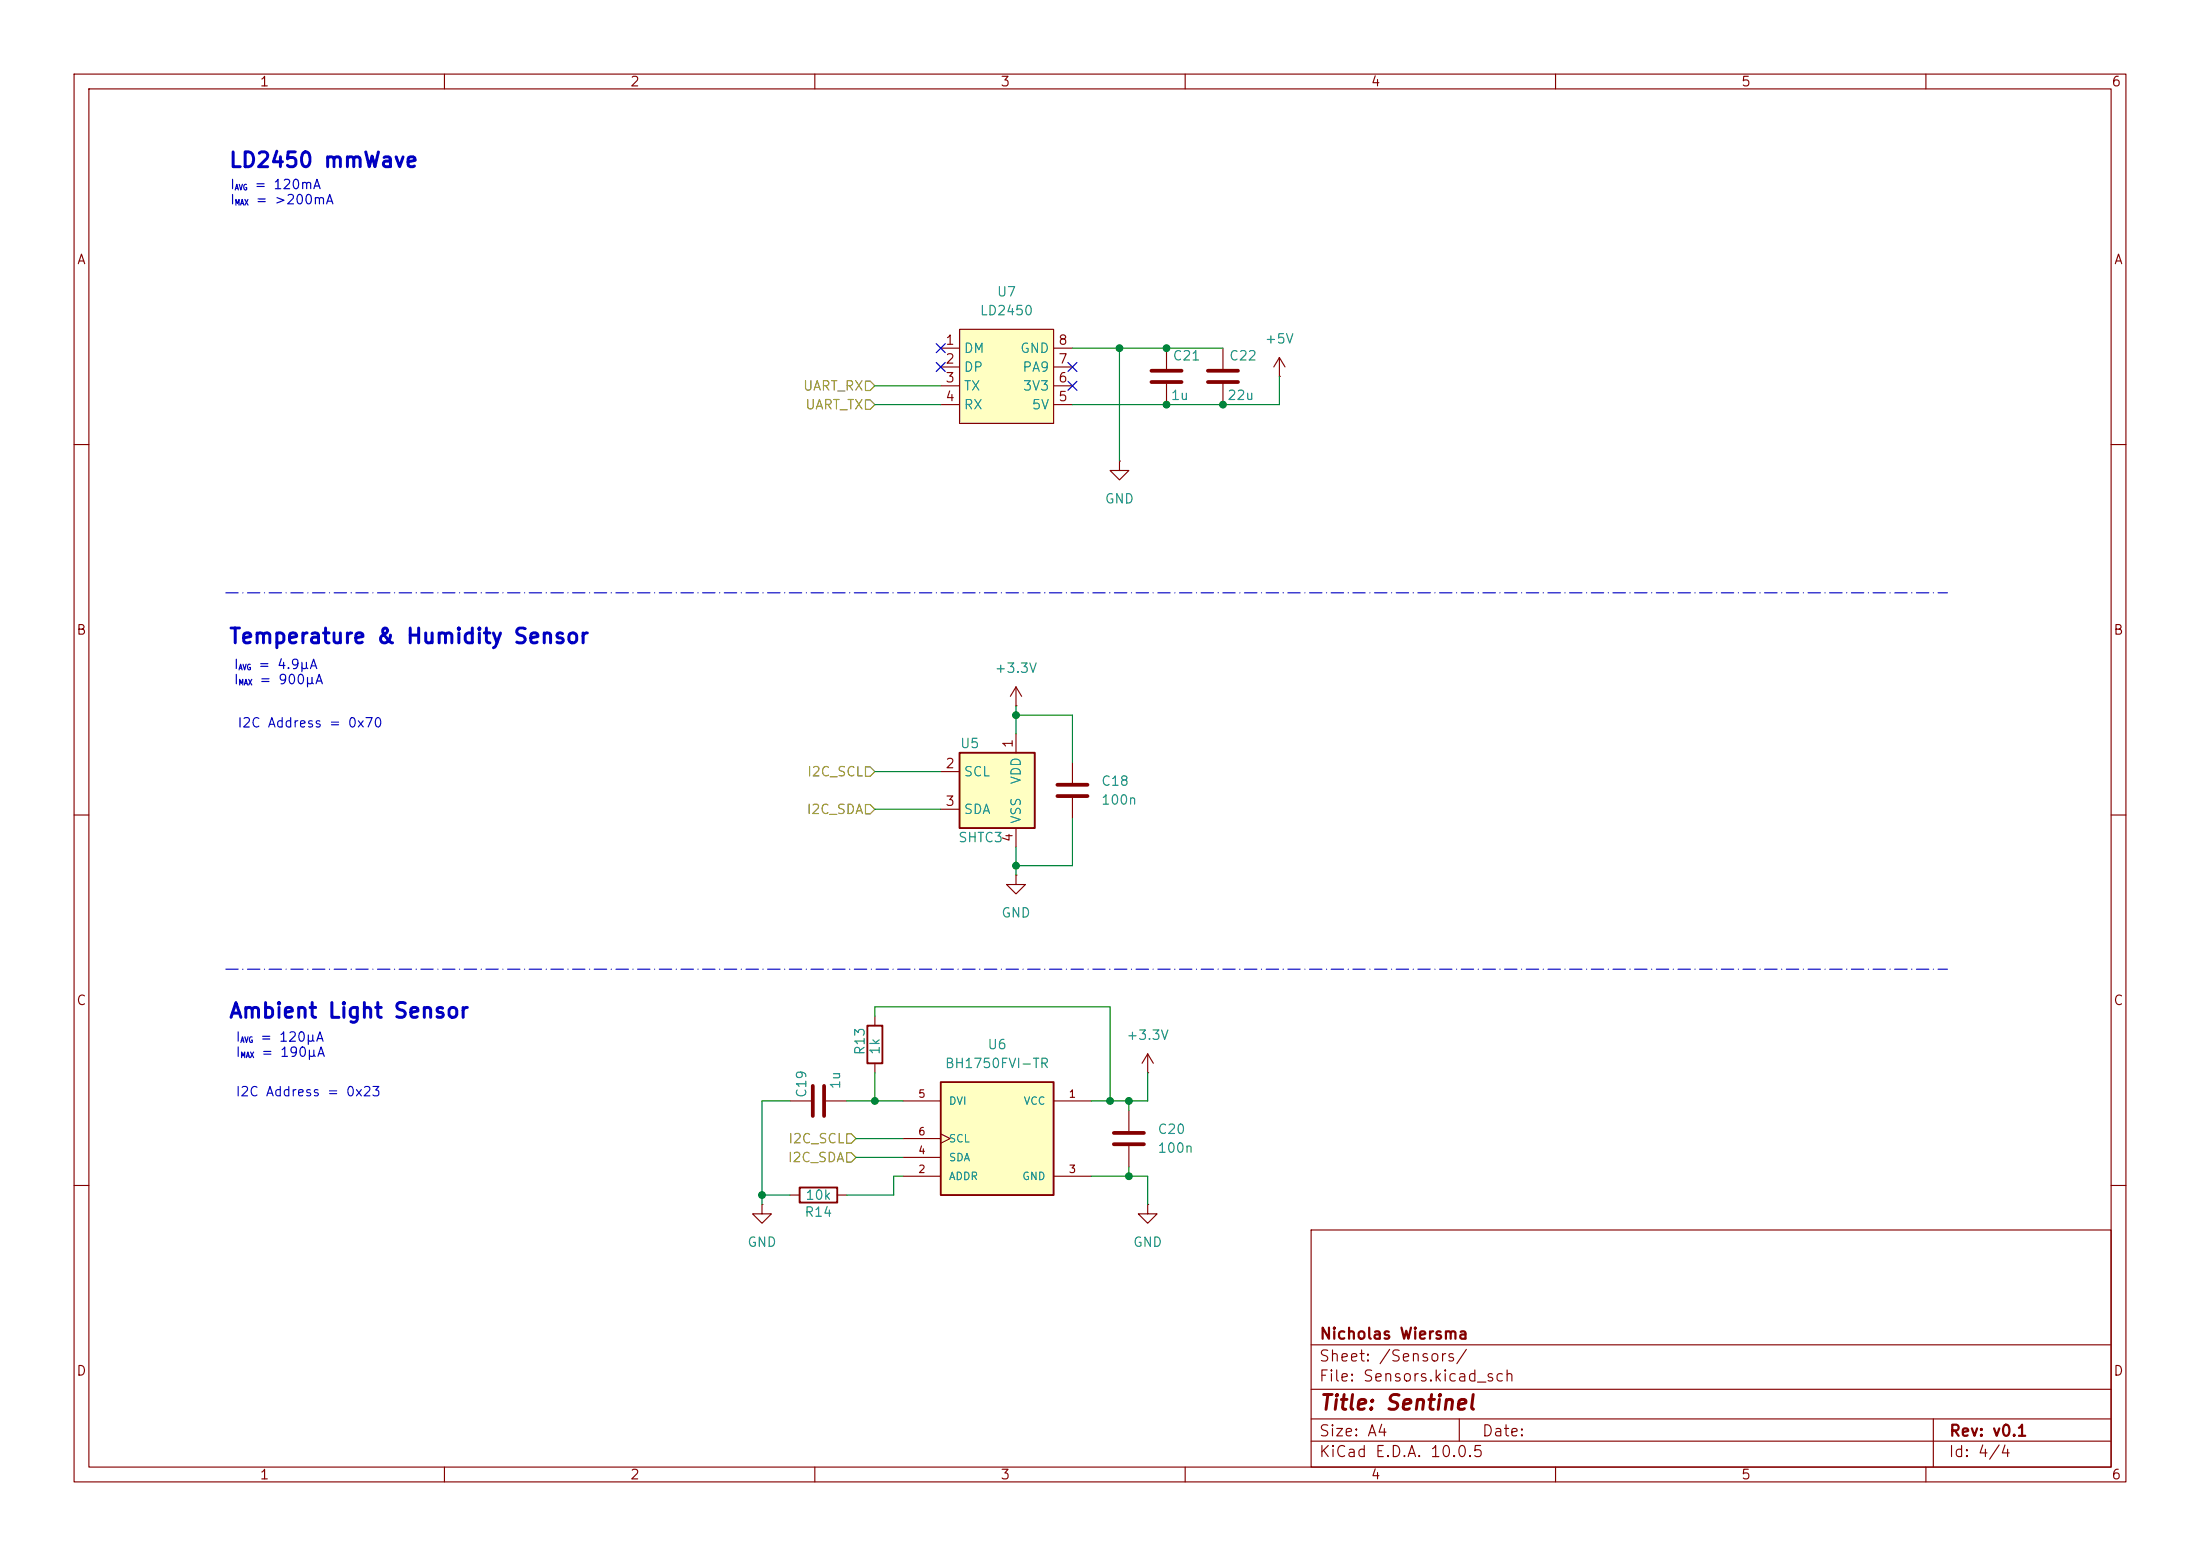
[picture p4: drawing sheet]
<svg xmlns="http://www.w3.org/2000/svg" width="297mm" height="210mm" viewBox="0 0 297 210" stroke-linecap="round" stroke-linejoin="round" font-family="sans-serif">
<g fill="none" stroke="#840000" stroke-width=".15">
<path d="M10 10h277v190h-277zM12 12h273v186h-273zM60 10v2M110 10v2M160 10v2M210 10v2M260 10v2M172.7 50.8h.1M172.7 48.3l-.7 1.2M172.7 48.3l.8 1.2M172.7 48.3v2.5M10 60h2"/>
<path d="M285 60h2M10 110h2M137.2 118.1v1.3h1.2l-1.2 1.3-1.3-1.3h1.3M137.2 118.1h.1M285 110h2M154.9 144.8h.1M154.9 142.2l-.7 1.3M154.9 142.2l.8 1.3M154.9 142.2v2.6M10 160h2M177 166h108v32h-108zM285 160h2"/>
<path d="M60 198v2M110 198v2M160 198v2M177 194.5h108M177 191.5h108M177 187.5h108M177 181.5h108M197 191.5v3M210 198v2M260 198v2M261 191.5v6.5"/>
</g>
<path d="M127 146.1h15.2v15.2h-15.2z" fill="#ffffc2"/>
<path d="M127 146.1h15.2v15.2h-15.2z" fill="none" stroke="#840000" stroke-width=".25"/>
<path d="M121.9 148.6h5.1M121.9 158.8h5.1M121.9 156.2h5.1M121.9 153.7h5.1M127 153l1.3 .7-1.3 .6M142.2 148.6h5.1M142.2 158.8h5.1M154.9 162.6v1.2h1.3l-1.3 1.3-1.2-1.3h1.2M154.9 162.6h.1" fill="none" stroke="#840000" stroke-width=".15"/>
<path d="M129.5 101.6h10.2v10.2h-10.2z" fill="#ffffc2"/>
<path d="M129.5 101.6h10.2v10.2h-10.2zM117.1 138.4h2v5.1h-2z" fill="none" stroke="#840000" stroke-width=".25"/>
<g fill="none" stroke="#840000" stroke-width=".15">
<path d="M157.5 47v2.8M157.5 51.8v2.8M137.2 95.3h.1M137.2 92.7v2.6M137.2 99.1v2.5M137.2 92.7l-.8 1.3M137.2 92.7l.7 1.3M127 104.1h2.5M127 109.2h2.5M137.2 111.8v2.5M144.8 102.9v2.8M144.8 107.7v2.8"/>
<path d="M118.1 137.2v1.2M118.1 143.5v1.3"/>
</g>
<path d="M155.4 50h4.1M155.4 51.6h4.1M142.7 105.9h4.1M142.7 107.4h4.1" fill="none" stroke="#840000" stroke-width=".51"/>
<path d="M129.5 44.5h12.7v12.7h-12.7z" fill="#ffffc2"/>
<g fill="none" stroke="#840000" stroke-width=".15">
<path d="M127 47h2.5M127 49.5h2.5M127 52.1h2.5M127 54.6h2.5M129.5 44.5h12.7v12.7h-12.7zM142.2 47h2.6M142.2 49.5h2.6M142.2 52.1h2.6M142.2 54.6h2.6M165.1 47v2.8M165.1 51.8v2.8M151.1 62.2v1.3h1.3l-1.3 1.3-1.2-1.3h1.2"/>
<path d="M151.1 62.2h.1M106.7 148.6h2.8M111.5 148.6h2.8M152.4 149.9v2.8M152.4 154.7v2.8M102.9 162.6v1.2h1.2l-1.2 1.3-1.3-1.3h1.3M102.9 162.6h.1M106.7 161.3h1.2M113 161.3h1.3"/>
</g>
<path d="M107.9 160.3h5.1v2h-5.1z" fill="none" stroke="#840000" stroke-width=".25"/>
<path d="M163.1 50h4M163.1 51.6h4M109.7 146.6v4M111.3 146.6v4M150.4 152.9h4M150.4 154.4h4" fill="none" stroke="#840000" stroke-width=".51"/>
<path d="M116.8 51.4h.7l.6 .7-.6 .6h-.7zM116.8 54h.7l.6 .6-.6 .6h-.7zM116.8 108.6h.7l.6 .6-.6 .7h-.7zM116.8 103.5h.7l.6 .6-.6 .7h-.7zM114.3 153h.6l.7 .7-.7 .6h-.6zM114.3 155.6h.6l.7 .6-.7 .6h-.6z" fill="none" stroke="#848400" stroke-width=".15"/>
<path d="M30.5 80h232.4M30.5 130.8h232.4" fill="none" stroke="#0000c2" stroke-width=".15" stroke-dasharray="1.7 .6 0 .6"/>
<g fill="none" stroke="#008400" stroke-width=".15">
<path d="M118.1 54.6h8.9M118.1 52.1h8.9M144.8 47h20.3M151.1 47v15.2M172.7 50.8v3.8h-27.9M137.2 95.3v3.8M137.2 96.5h7.6v6.4M118.1 104.1h8.9M118.1 109.2h8.9M137.2 114.3v3.8M144.8 110.5v6.3h-7.6M118.1 137.2v-1.3h31.8v12.7"/>
<path d="M106.7 148.6h-3.8v14M114.3 148.6h7.6M115.6 153.7h6.3M115.6 156.2h6.3M118.1 144.8v3.8M121.9 158.8h-1.3v2.5h-6.3M147.3 158.8h7.6v3.8M152.4 148.6v1.3M152.4 157.5v1.3M154.9 144.8v3.8h-7.6M102.9 161.3h3.8"/>
</g>
<path d="M126.4 48.9l1.2 1.2M126.4 46.4l1.2 1.2M127.6 48.9l-1.2 1.2M127.6 46.4l-1.2 1.2M144.2 51.5l1.2 1.2M144.2 48.9l1.2 1.2M145.4 51.5l-1.2 1.2M145.4 48.9l-1.2 1.2" fill="none" stroke="#000084" stroke-width=".15"/>
<g fill="#008400" stroke="#008400" stroke-width=".14">
<circle cx="102.9" cy="161.3" r=".46"/>
<circle cx="118.1" cy="148.6" r=".46"/>
<circle cx="165.1" cy="54.6" r=".46"/>
<circle cx="137.2" cy="96.5" r=".46"/>
<circle cx="157.5" cy="54.6" r=".46"/>
<circle cx="157.5" cy="47" r=".46"/>
<circle cx="151.1" cy="47" r=".46"/>
<circle cx="152.4" cy="158.8" r=".46"/>
<circle cx="137.2" cy="116.8" r=".46"/>
<circle cx="149.9" cy="148.6" r=".46"/>
<circle cx="152.4" cy="148.6" r=".46"/>
</g>
<g font-size="2" fill="#0000c2">
<text x="30.8" y="23.1">LD2450 mmWave</text>
<text x="30.8" y="87.4">Temperature &amp; Humidity Sensor</text>
<text x="30.8" y="137.9">Ambient Light Sensor</text>
</g>
<text font-size="2" fill="#840000" x="178" y="190.8">Title: Sentinel</text>
<g font-size="1.5" fill="#840000">
<text x="178" y="184.1">Sheet: /Sensors/</text>
<text x="178" y="181.1">Nicholas Wiersma</text>
<text x="178" y="186.8">File: Sensors.kicad_sch</text>
<text x="178" y="197">KiCad E.D.A. 10.0.5</text>
<text x="178" y="194.2">Size: A4</text>
<text x="200" y="194.2">Date:</text>
<text x="263" y="197">Id: 4/4</text>
<text x="263" y="194.2">Rev: v0.1</text>
</g>
<g font-size="1.3" fill="#840000">
<text x="35" y="12">1</text>
<text x="85" y="12">2</text>
<text x="135" y="12">3</text>
<text x="185" y="12">4</text>
<text x="235" y="12">5</text>
<text x="285" y="12">6</text>
<text x="10.3" y="36">A</text>
<text x="285.3" y="36">A</text>
<text x="127.5" y="46.9">1</text>
<text x="142.8" y="46.9">8</text>
<text x="127.5" y="49.4">2</text>
<text x="127.5" y="51.9">3</text>
<text x="142.8" y="51.9">6</text>
<text x="142.8" y="49.4">7</text>
<text x="127.5" y="54.5">4</text>
<text x="142.8" y="54.5">5</text>
<text x="10.2" y="86">B</text>
<text x="285.2" y="86">B</text>
<text x="137" y="101.1" transform="rotate(-90 137 101.1)">1</text>
<text x="127.5" y="104">2</text>
<text x="127.5" y="109.1">3</text>
<text x="137" y="113.8" transform="rotate(-90 137 113.8)">4</text>
<text x="10.2" y="136">C</text>
<text x="285.2" y="136">C</text>
<text x="10.2" y="186">D</text>
<text x="285.2" y="186">D</text>
<text x="35" y="200">1</text>
<text x="85" y="200">2</text>
<text x="135" y="200">3</text>
<text x="185" y="200">4</text>
<text x="235" y="200">5</text>
<text x="285" y="200">6</text>
</g>
<g font-size="1.3" fill="#0000c2">
<text x="31" y="25.9">I</text>
<text x="31" y="27.9">I</text>
<text x="34.3" y="25.9">= 120mA</text>
<text x="34.4" y="27.9">= &gt;200mA</text>
<text x="31.5" y="90.6">I</text>
<text x="31.5" y="92.7">I</text>
<text x="34.8" y="90.6">= 4.9μA</text>
<text x="34.9" y="92.7">= 900μA</text>
<text x="32" y="98.5">I2C Address = 0x70</text>
<text x="31.7" y="140.9">I</text>
<text x="31.7" y="143">I</text>
<text x="35" y="140.9">= 120μA</text>
<text x="35.2" y="143">= 190μA</text>
<text x="31.7" y="148.3">I2C Address = 0x23</text>
</g>
<g font-size="1.3" fill="#008484">
<text x="134.5" y="40.3">U7</text>
<text x="130" y="48">DM</text>
<text x="132.2" y="42.9">LD2450</text>
<text x="137.6" y="48">GND</text>
<text x="170.7" y="46.7">+5V</text>
<text x="130" y="50.5">DP</text>
<text x="130" y="53">TX</text>
<text x="137.9" y="50.5">PA9</text>
<text x="138" y="53">3V3</text>
<text x="158.2" y="49">C21</text>
<text x="165.8" y="49">C22</text>
<text x="130" y="55.6">RX</text>
<text x="139.2" y="55.6">5V</text>
<text x="158" y="54.3">1u</text>
<text x="165.6" y="54.3">22u</text>
<text x="149.1" y="68.3">GND</text>
<text x="134.2" y="91.1">+3.3V</text>
<text x="129.5" y="101.3">U5</text>
<text x="130" y="105.1">SCL</text>
<text x="138.1" y="106" transform="rotate(-90 138.1 106)">VDD</text>
<text x="148.6" y="106.4">C18</text>
<text x="129.3" y="114">SHTC3</text>
<text x="130" y="110.2">SDA</text>
<text x="138.1" y="111.3" transform="rotate(-90 138.1 111.3)">VSS</text>
<text x="148.6" y="108.9">100n</text>
<text x="135.1" y="124.2">GND</text>
<text x="117" y="142.5" transform="rotate(-90 117 142.5)">R13</text>
<text x="119.1" y="142.5" transform="rotate(-90 119.1 142.5)">1k</text>
<text x="133.2" y="141.9">U6</text>
<text x="152" y="140.7">+3.3V</text>
<text x="109.2" y="148.3" transform="rotate(-90 109.2 148.3)">C19</text>
<text x="113.7" y="147.1" transform="rotate(-90 113.7 147.1)">1u</text>
<text x="127.5" y="144.5">BH1750FVI-TR</text>
<text x="156.2" y="153.4">C20</text>
<text x="156.2" y="155.9">100n</text>
<text x="108.5" y="164.5">R14</text>
<text x="108.6" y="162.3">10k</text>
<text x="100.8" y="168.6">GND</text>
<text x="152.9" y="168.6">GND</text>
</g>
<g font-size="1.3" fill="#848400">
<text x="108.3" y="53">UART_RX</text>
<text x="108.6" y="55.6">UART_TX</text>
<text x="108.9" y="105.1">I2C_SCL</text>
<text x="108.8" y="110.2">I2C_SDA</text>
<text x="106.3" y="154.6">I2C_SCL</text>
<text x="106.3" y="157.2">I2C_SDA</text>
</g>
<g font-size="1" fill="#840000">
<text x="123.9" y="148.4">5</text>
<text x="144.2" y="148.4">1</text>
<text x="123.9" y="153.5">6</text>
<text x="123.9" y="158.6">2</text>
<text x="123.9" y="156">4</text>
<text x="144.2" y="158.6">3</text>
</g>
<g font-size="1" fill="#008484">
<text x="128" y="149.4">DVI</text>
<text x="138.1" y="149.4">VCC</text>
<text x="128" y="154.4">SCL</text>
<text x="128" y="159.5">ADDR</text>
<text x="128" y="157">SDA</text>
<text x="137.9" y="159.5">GND</text>
</g>
<g font-size=".8" fill="#0000c2">
<text x="31.6" y="25.9">AVG</text>
<text x="31.6" y="27.9">MAX</text>
<text x="32.1" y="90.6">AVG</text>
<text x="32.1" y="92.7">MAX</text>
<text x="32.4" y="140.9">AVG</text>
<text x="32.4" y="143">MAX</text>
</g>
</svg>
